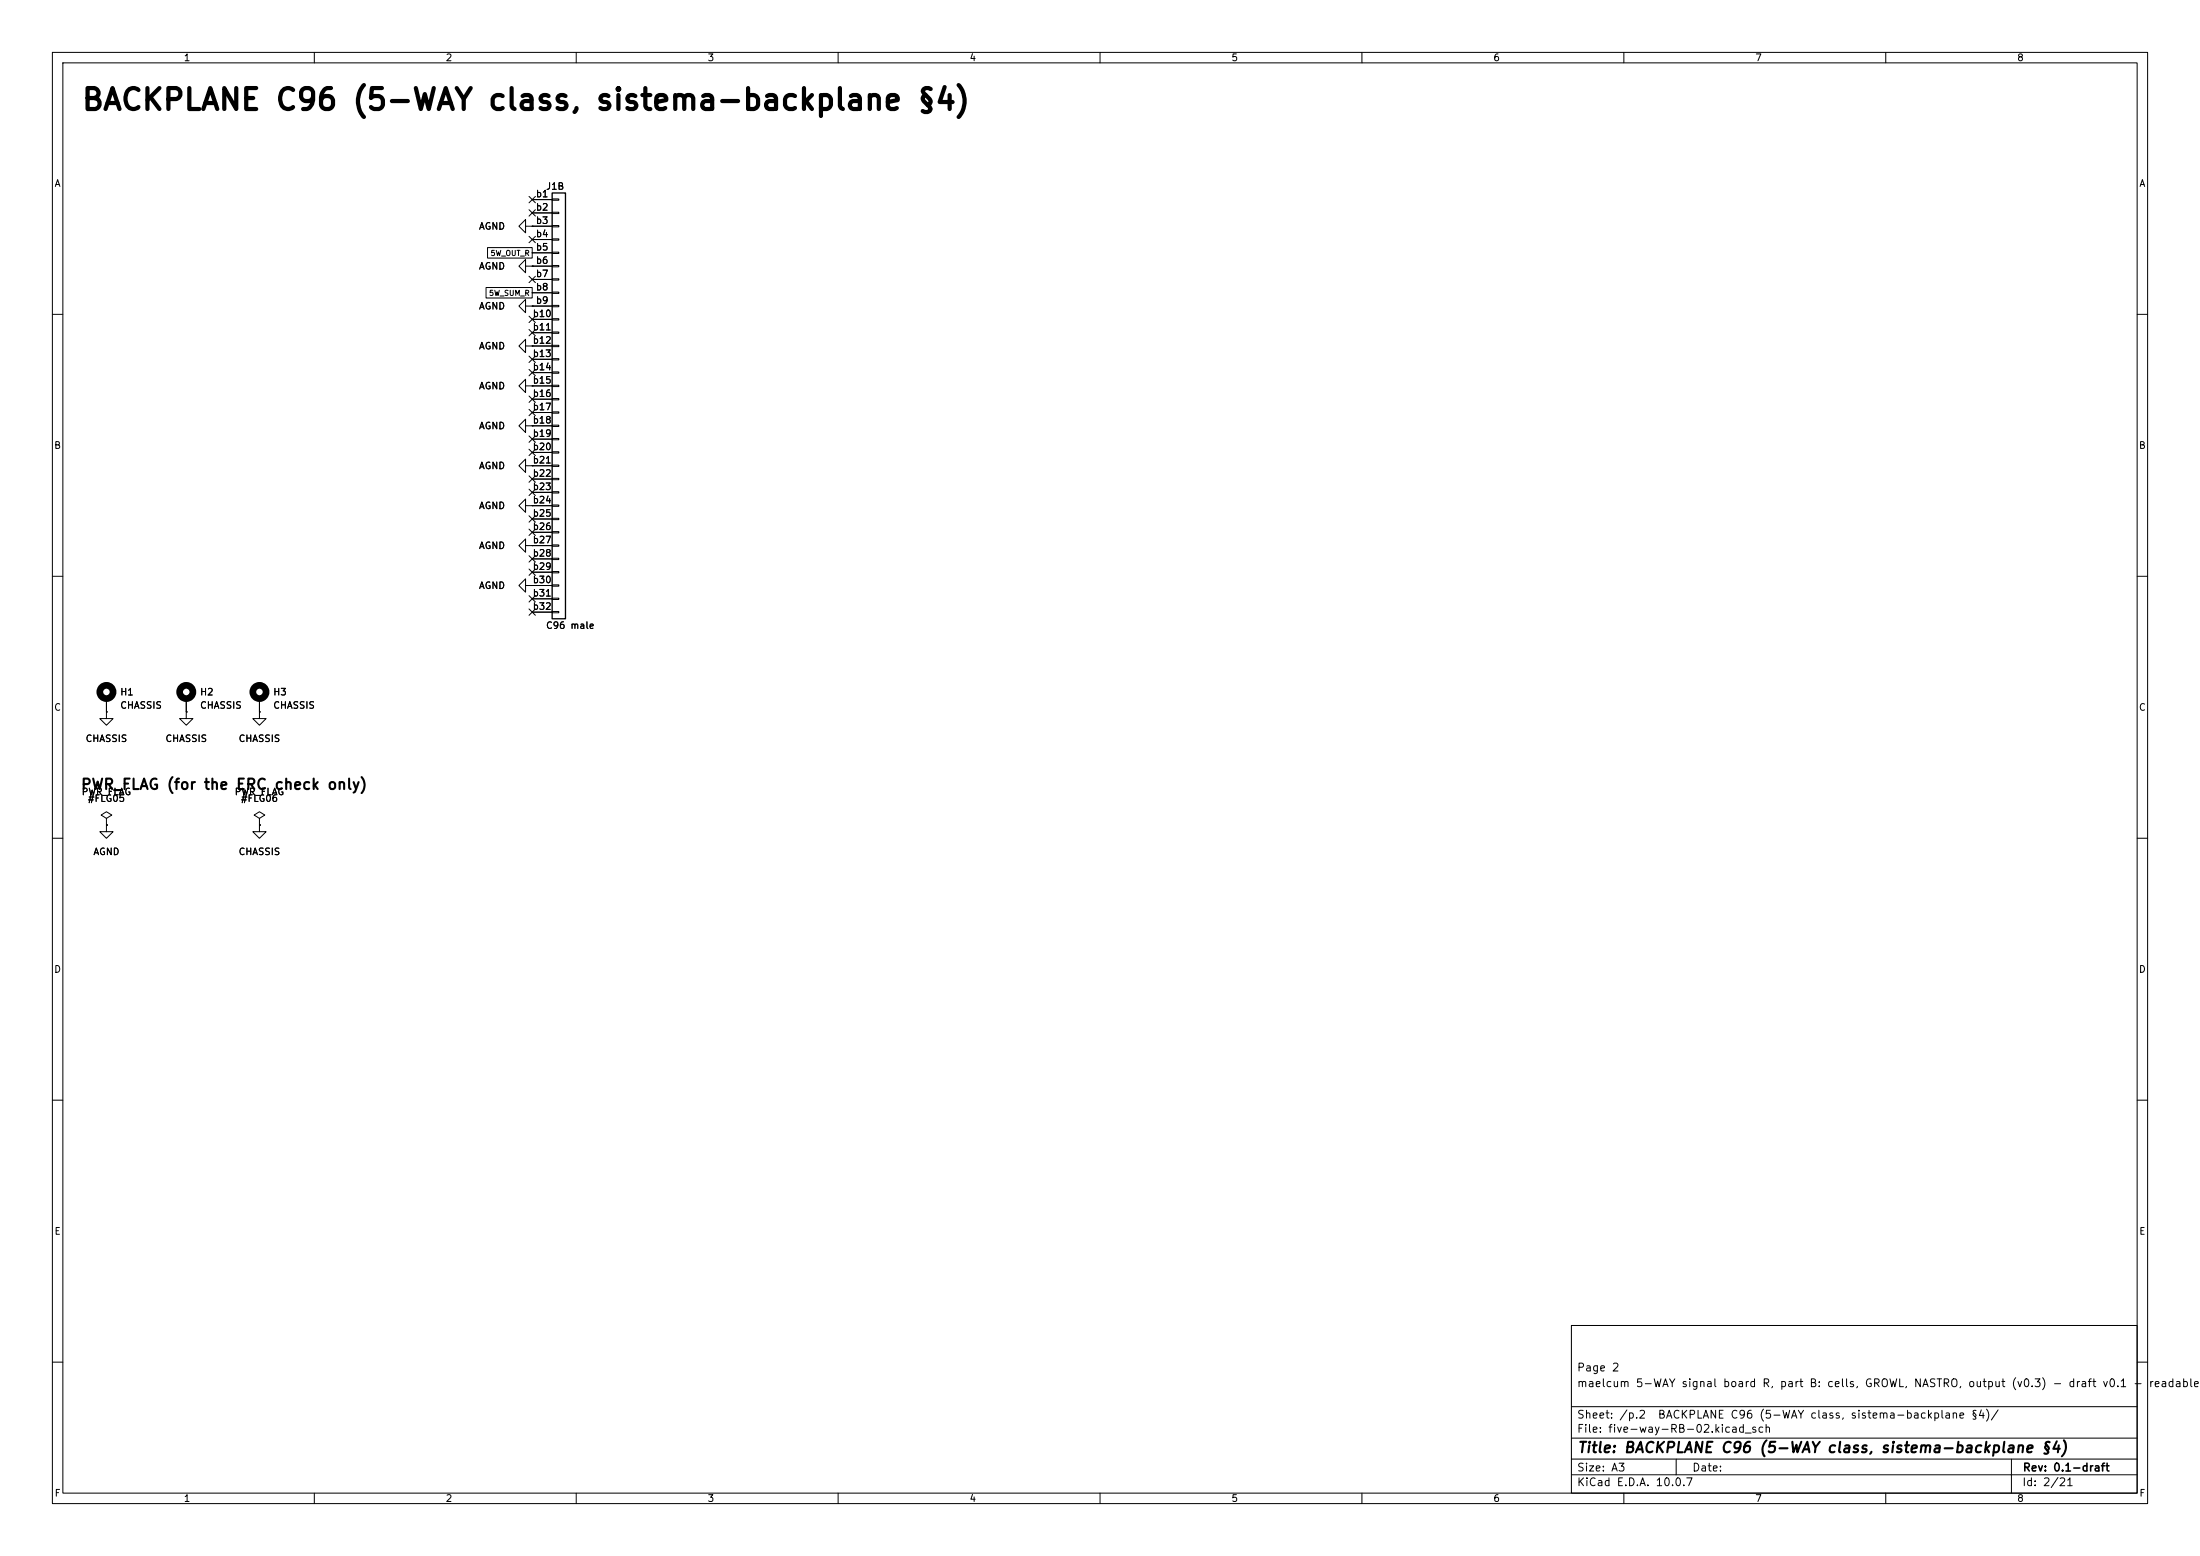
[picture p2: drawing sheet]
<svg xmlns="http://www.w3.org/2000/svg" width="420mm" height="297mm" viewBox="0 0 420 297" stroke-linecap="round" stroke-linejoin="round" font-family="sans-serif">
<g fill="none" stroke="#000" stroke-width=".19">
<path d="M10 10h400v277h-400zM12 12h396v273h-396zM60 10v2M110 10v2M160 10v2M210 10v2M260 10v2M310 10v2M360 10v2M101 37.5l1.2 1.2M101.6 38.1h3.8M102.2 37.5l-1.2 1.2"/>
<path d="M105.4 38h1.3v.2h-1.3zM92.8 54.9h8.8v2h-8.8zM93.1 47.3h8.5v2h-8.5zM100.3 43.2v-1.3l-1.2 1.3 1.2 1.3v-1.3h1.3M100.3 58.4v-1.2l-1.2 1.2 1.2 1.3v-1.3h1.3M100.3 50.8v-1.3l-1.2 1.3 1.2 1.3v-1.3h1.3M101 52.7l1.2 1.2M101 45.1l1.2 1.2M101 40l1.2 1.2M101.6 43.2h.1M101.6 58.4h.1M101.6 50.8h.1"/>
<path d="M101.6 40.6h3.8M101.6 43.2h3.8M101.6 45.7h3.8M101.6 48.3h3.8M101.6 50.8h3.8M101.6 53.3h3.8M101.6 55.9h3.8M101.6 58.4h3.8M102.2 52.7l-1.2 1.2M102.2 45.1l-1.2 1.2M102.2 40l-1.2 1.2M105.4 40.5h1.3v.3h-1.3z"/>
<path d="M105.4 43.1h1.3v.2h-1.3zM105.4 45.6h1.3v.2h-1.3zM105.4 48.1h1.3v.3h-1.3zM105.4 50.7h1.3v.2h-1.3zM105.4 53.2h1.3v.3h-1.3zM105.4 55.8h1.3v.2h-1.3zM105.4 58.3h1.3v.2h-1.3zM10 60h2M100.3 66v-1.2l-1.2 1.2 1.2 1.3v-1.3h1.3M100.3 73.7v-1.3l-1.2 1.3 1.2 1.2v-1.2h1.3M101 78.1l1.2 1.2M101 75.6l1.2 1.2"/>
<path d="M101 70.5l1.2 1.2M101 68l1.2 1.2M101 62.9l1.2 1.2M101 60.4l1.2 1.2M101.6 66h.1M101.6 73.7h.1M101.6 61h3.8M101.6 63.5h3.8M101.6 66h3.8M101.6 68.6h3.8M101.6 71.1h3.8M101.6 73.7h3.8"/>
<path d="M101.6 76.2h3.8M101.6 78.7h3.8M102.2 78.1l-1.2 1.2M102.2 75.6l-1.2 1.2M102.2 70.5l-1.2 1.2M102.2 68l-1.2 1.2M102.2 62.9l-1.2 1.2M102.2 60.4l-1.2 1.2M105.4 60.8h1.3v.3h-1.3zM105.4 63.4h1.3v.2h-1.3zM105.4 65.9h1.3v.3h-1.3zM105.4 68.5h1.3v.2h-1.3z"/>
<path d="M105.4 71h1.3v.2h-1.3zM105.4 73.5h1.3v.3h-1.3zM105.4 76.1h1.3v.2h-1.3zM105.4 78.6h1.3v.3h-1.3zM408 60h2M100.3 88.9v-1.3l-1.2 1.3 1.2 1.3v-1.3h1.3M100.3 81.3v-1.3l-1.2 1.3 1.2 1.3v-1.3h1.3M100.3 96.5v-1.2l-1.2 1.2 1.2 1.3v-1.3h1.3M101 83.2l1.2 1.2M101 85.8l1.2 1.2M101 98.5l1.2 1.2M101 93.4l1.2 1.2"/>
<path d="M101 90.8l1.2 1.2M101.6 88.9h.1M101.6 81.3h.1M101.6 96.5h.1M101.6 81.3h3.8M101.6 83.8h3.8M101.6 86.4h3.8M101.6 88.9h3.8M101.6 91.4h3.8M101.6 94h3.8M101.6 96.5h3.8M101.6 99.1h3.8"/>
<path d="M102.2 83.2l-1.2 1.2M102.2 85.8l-1.2 1.2M102.2 98.5l-1.2 1.2M102.2 93.4l-1.2 1.2M102.2 90.8l-1.2 1.2M105.4 81.2h1.3v.2h-1.3zM105.4 83.7h1.3v.2h-1.3zM105.4 86.2h1.3v.3h-1.3zM105.4 88.8h1.3v.2h-1.3zM105.4 91.3h1.3v.3h-1.3zM105.4 93.9h1.3v.2h-1.3zM105.4 96.4h1.3v.2h-1.3z"/>
<path d="M105.4 98.9h1.3v.3h-1.3zM10 110h2M100.3 111.8v-1.3l-1.2 1.3 1.2 1.2v-1.2h1.3M100.3 104.1v-1.2l-1.2 1.2 1.2 1.3v-1.3h1.3M101 101l1.2 1.2M101 106.1l1.2 1.2M101 113.7l1.2 1.2M101 108.6l1.2 1.2M101 116.2l1.2 1.2M101.6 111.8h.1M101.6 104.1h.1M101.6 101.6h3.8"/>
<path d="M101.6 104.1h3.8M101.6 106.7h3.8M101.6 109.2h3.8M101.6 111.8h3.8M101.6 114.3h3.8M101.6 116.8h3.8M102.2 101l-1.2 1.2M102.2 106.1l-1.2 1.2M102.2 113.7l-1.2 1.2M102.2 108.6l-1.2 1.2M102.2 116.2l-1.2 1.2M105.4 101.5h1.3v.2h-1.3z"/>
<path d="M105.4 104h1.3v.3h-1.3zM105.4 106.6h1.3v.2h-1.3zM105.4 109.1h1.3v.2h-1.3zM105.4 111.6h1.3v.3h-1.3zM105.4 114.2h1.3v.2h-1.3zM105.4 116.7h1.3v.3h-1.3zM408 110h2M20.3 135.9v1.3h1.3l-1.3 1.2-1.3-1.2h1.3M20.3 135.9h.1M20.3 133.4v2.5M35.6 135.9v1.3h1.2l-1.2 1.2-1.3-1.2h1.3M35.6 135.9h.1"/>
<path d="M35.6 133.4v2.5M49.5 135.9v1.3h1.3l-1.3 1.2-1.2-1.2h1.2M49.5 135.9h.1M49.5 133.4v2.5M10 160h2M20.3 157.5v1.3h1.3l-1.3 1.2-1.3-1.2h1.3M20.3 157.5h.1M20.3 156.2l1-.6-1-.7-1 .7 1 .6v1.3M49.5 157.5v1.3h1.3l-1.3 1.2-1.2-1.2h1.2M49.5 157.5h.1M49.5 156.2l1-.6-1-.7-1 .7 1 .6v1.3M408 160h2"/>
<path d="M10 210h2M408 210h2M300 253h108v32h-108zM10 260h2M300 278.5h108M300 274.5h108M300 268.5h108M320 278.5v3M384 278.5v6.5M408 260h2M60 285v2M110 285v2"/>
<path d="M160 285v2M210 285v2M260 285v2M300 281.5h108M310 285v2M360 285v2"/>
</g>
<g fill="none" stroke="#000" stroke-width="1.3">
<circle cx="20.3" cy="132.1" r="1.27"/>
<circle cx="35.6" cy="132.1" r="1.27"/>
<circle cx="49.5" cy="132.1" r="1.27"/>
</g>
<path d="M105.4 36.8h2.5v81.3h-2.5z" fill="none" stroke="#000" stroke-width=".25"/>
<text font-size="4" x="15.4" y="22">BACKPLANE C96 (5-WAY class, sistema-backplane §4)</text>
<g font-size="2">
<text x="15.3" y="151.2">PWR_FLAG (for the ERC check only)</text>
<text x="301" y="277.8">Title: BACKPLANE C96 (5-WAY class, sistema-backplane §4)</text>
</g>
<g font-size="1.5">
<text x="300.9" y="262.1">Page 2</text>
<text x="300.9" y="265.1">maelcum 5-WAY signal board R, part B: cells, GROWL, NASTRO, output (v0.3) - draft v0.1 -</text>
<text x="410.1" y="265.1">readable s</text>
<text x="300.9" y="273.8">File: five-way-RB-02.kicad_sch</text>
<text x="300.9" y="271.1">Sheet: /p.2</text>
<text x="316.4" y="271.1">BACKPLANE C96 (5-WAY class, sistema-backplane §4)/</text>
<text x="300.9" y="281.2">Size: A3</text>
<text x="322.9" y="281.2">Date:</text>
<text x="386" y="281.2">Rev: 0.1-draft</text>
<text x="300.9" y="284">KiCad E.D.A. 10.0.7</text>
<text x="385.9" y="284">Id: 2/21</text>
</g>
<g font-size="1.3">
<text x="35" y="12">1</text>
<text x="85" y="12">2</text>
<text x="135" y="12">3</text>
<text x="185" y="12">4</text>
<text x="235" y="12">5</text>
<text x="285" y="12">6</text>
<text x="335" y="12">7</text>
<text x="385" y="12">8</text>
<text x="10.3" y="36">A</text>
<text x="408.3" y="36">A</text>
<text x="102.2" y="38">b1</text>
<text x="102.2" y="40.5">b2</text>
<text x="104.1" y="36.5">J1B</text>
<text x="91.3" y="44.1">AGND</text>
<text x="102.2" y="43">b3</text>
<text x="102.2" y="45.6">b4</text>
<text x="91.3" y="51.8">AGND</text>
<text x="102.2" y="48.1">b5</text>
<text x="102.2" y="50.7">b6</text>
<text x="102.2" y="53.2">b7</text>
<text x="91.3" y="59.4">AGND</text>
<text x="102.2" y="55.7">b8</text>
<text x="102.2" y="58.3">b9</text>
<text x="101.6" y="60.8">b10</text>
<text x="101.6" y="63.4">b11</text>
<text x="101.6" y="65.9">b12</text>
<text x="91.3" y="67">AGND</text>
<text x="101.6" y="68.4">b13</text>
<text x="101.6" y="71">b14</text>
<text x="91.3" y="74.6">AGND</text>
<text x="101.6" y="73.5">b15</text>
<text x="101.6" y="76.1">b16</text>
<text x="91.3" y="82.2">AGND</text>
<text x="101.6" y="78.6">b17</text>
<text x="101.6" y="81.1">b18</text>
<text x="101.6" y="83.7">b19</text>
<text x="10.2" y="86">B</text>
<text x="91.3" y="89.9">AGND</text>
<text x="101.6" y="86.2">b20</text>
<text x="101.6" y="88.8">b21</text>
<text x="408.2" y="86">B</text>
<text x="101.6" y="91.3">b22</text>
<text x="101.6" y="93.8">b23</text>
<text x="91.3" y="97.5">AGND</text>
<text x="101.6" y="96.4">b24</text>
<text x="101.6" y="98.9">b25</text>
<text x="101.6" y="101.5">b26</text>
<text x="91.3" y="105.1">AGND</text>
<text x="101.6" y="104">b27</text>
<text x="101.6" y="106.5">b28</text>
<text x="91.3" y="112.7">AGND</text>
<text x="101.6" y="109.1">b29</text>
<text x="101.6" y="111.6">b30</text>
<text x="101.6" y="114.2">b31</text>
<text x="101.6" y="116.7">b32</text>
<text x="104.1" y="120.3">C96 male</text>
<text x="10.2" y="136">C</text>
<text x="22.8" y="133">H1</text>
<text x="22.8" y="135.6">CHASSIS</text>
<text x="38.1" y="133">H2</text>
<text x="38.1" y="135.6">CHASSIS</text>
<text x="52.1" y="133">H3</text>
<text x="52.1" y="135.6">CHASSIS</text>
<text x="408.2" y="136">C</text>
<text x="16.2" y="141.9">CHASSIS</text>
<text x="31.5" y="141.9">CHASSIS</text>
<text x="45.4" y="141.9">CHASSIS</text>
<text x="15.5" y="152.1">PWR_FLAG</text>
<text x="16.7" y="153.4">#FLG05</text>
<text x="44.7" y="152.1">PWR_FLAG</text>
<text x="45.9" y="153.4">#FLG06</text>
<text x="17.7" y="163.5">AGND</text>
<text x="45.4" y="163.5">CHASSIS</text>
<text x="10.2" y="186">D</text>
<text x="408.2" y="186">D</text>
<text x="10.3" y="236">E</text>
<text x="408.3" y="236">E</text>
<text x="10.3" y="286">F</text>
<text x="35" y="287">1</text>
<text x="85" y="287">2</text>
<text x="135" y="287">3</text>
<text x="185" y="287">4</text>
<text x="235" y="287">5</text>
<text x="285" y="287">6</text>
<text x="335" y="287">7</text>
<text x="385" y="287">8</text>
<text x="408.3" y="286">F</text>
</g>
<g font-size="1">
<text x="93.5" y="49.1">5W_OUT_R</text>
<text x="93.3" y="56.7">5W_SUM_R</text>
</g>
</svg>
